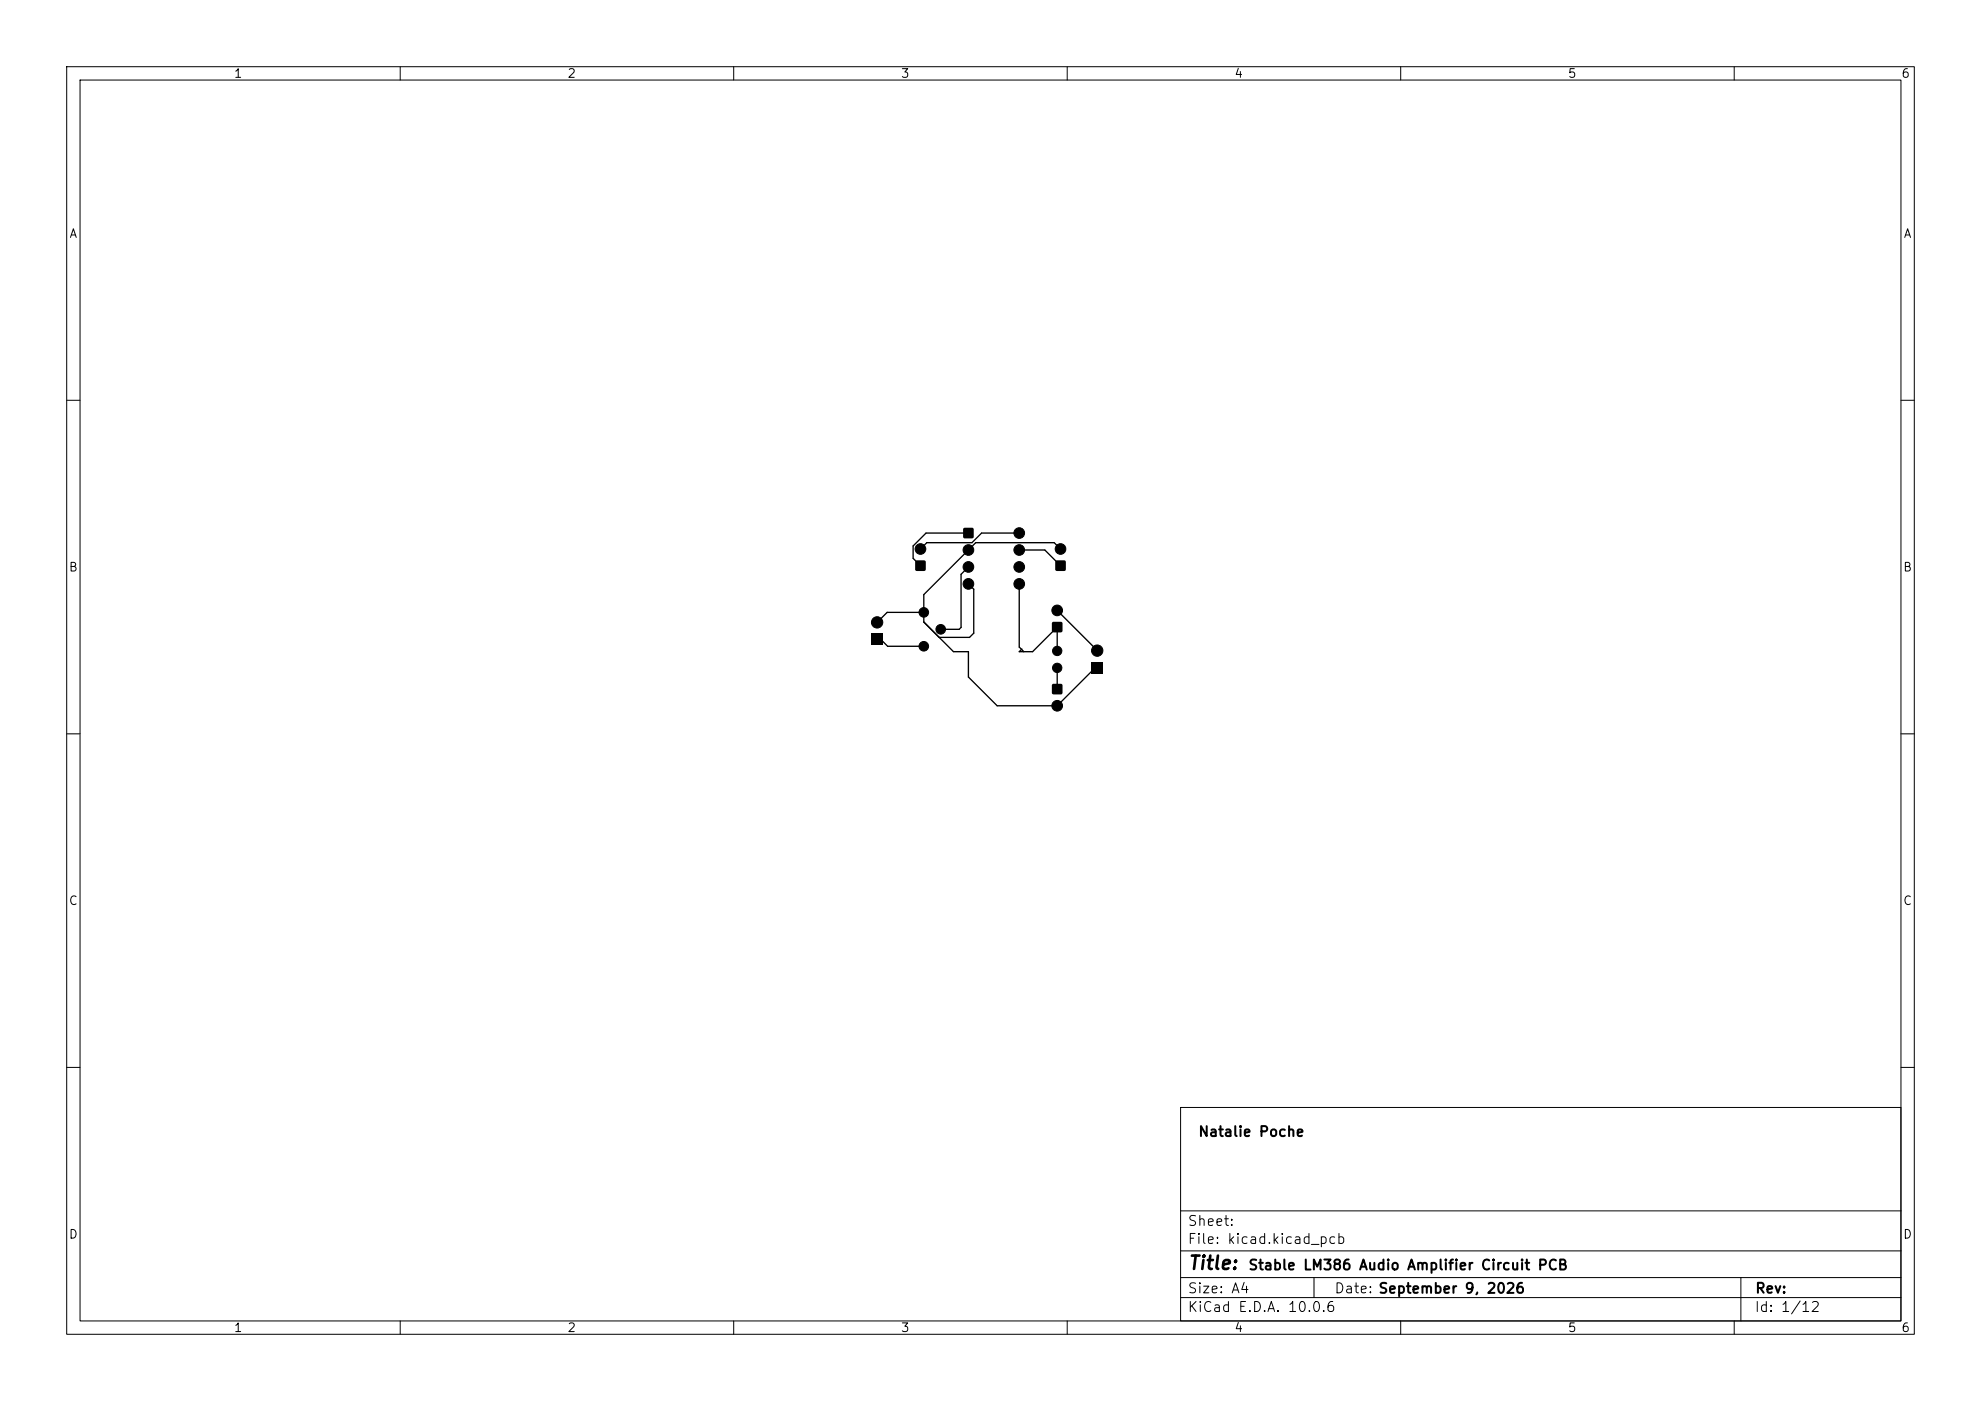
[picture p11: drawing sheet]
<svg xmlns="http://www.w3.org/2000/svg" width="297mm" height="210mm" viewBox="0 0 297 210" stroke-linecap="round" stroke-linejoin="round" font-family="sans-serif">
<g fill="none" stroke="#000" stroke-width=".15">
<path d="M10 10h277v190h-277zM12 12h273v186h-273zM60 10v2M110 10v2M160 10v2M210 10v2M260 10v2M10 60h2M285 60h2M10 110h2M285 110h2M10 160h2"/>
<path d="M177 166h108v32h-108zM285 160h2M60 198v2M110 198v2M160 198v2M177 194.5h108M177 191.5h108M177 187.5h108M177 181.5h108M197 191.5v3M210 198v2M260 198v2"/>
<path d="M261 191.5v6.5"/>
</g>
<path d="M144.5 79.2h1.4v1.4h-1.4zM130.6 95h1.8v1.7h-1.8zM137.3 84.1h1.4v1.4h-1.4zM157.8 93.3h1.4v1.4h-1.4zM158.3 84.1h1.4v1.4h-1.4zM163.6 99.2h1.7v1.7h-1.7zM157.8 102.6h1.4v1.4h-1.4z" fill="#000"/>
<g fill="#000" stroke="#000" stroke-width=".15">
<circle cx="152.8" cy="79.9" r=".8"/>
<circle cx="131.5" cy="93.3" r=".85"/>
<circle cx="138" cy="82.3" r=".8"/>
<circle cx="138.5" cy="91.8" r=".72"/>
<circle cx="138.5" cy="96.9" r=".72"/>
<circle cx="141" cy="94.3" r=".72"/>
<circle cx="145.2" cy="85" r=".8"/>
<circle cx="145.2" cy="82.4" r=".8"/>
<circle cx="145.2" cy="87.5" r=".8"/>
<circle cx="152.8" cy="87.5" r=".8"/>
<circle cx="152.8" cy="85" r=".8"/>
<circle cx="152.8" cy="82.4" r=".8"/>
<circle cx="158.5" cy="91.5" r=".8"/>
<circle cx="158.5" cy="97.6" r=".7"/>
<circle cx="159" cy="82.3" r=".8"/>
<circle cx="164.5" cy="97.5" r=".85"/>
<circle cx="158.5" cy="105.8" r=".8"/>
<circle cx="158.5" cy="100.1" r=".7"/>
</g>
<path d="M145.2 79.9h-6.4l-1.9 1.9v1.9l1.1 1.1M152.8 79.9h-5.6l-1.5 1.4h-6.8l-.9 1M131.5 95.8h.5l1.1 1.1h5.4M138.5 91.8h-5.5l-1.5 1.5M145.2 87.5l.8 .8v6.6l-.6 .6h-4.6M145.2 85l-1.1 1.1v7.9l-.3 .3h-2.8M152.8 87.5v9.5l.7 .7M152.8 82.4h3.8l2.4 2.4M153.2 97.3l-.4 .4h2l3.7-3.7v3.6M158.5 91.5l6 6M159 82.3l-1-1h-11.7l-7.8 7.8v4.1l4.4 4.5h2.3v3.8l4.3 4.3h9l5.7-5.7h.3M158.5 100.1v3.2" fill="none" stroke="#000" stroke-width=".2"/>
<text font-size="2" x="178" y="190.8">Title:</text>
<g font-size="1.5">
<text x="179.5" y="170.8">Natalie Poche</text>
<text x="178" y="184.1">Sheet:</text>
<text x="178" y="186.8">File: kicad.kicad_pcb</text>
<text x="187" y="190.8">Stable LM386 Audio Amplifier Circuit PCB</text>
<text x="178" y="197">KiCad E.D.A. 10.0.6</text>
<text x="178" y="194.2">Size: A4</text>
<text x="200" y="194.2">Date: September 9, 2026</text>
<text x="263" y="197">Id: 1/12</text>
<text x="263" y="194.2">Rev:</text>
</g>
<g font-size="1.3">
<text x="35" y="12">1</text>
<text x="85" y="12">2</text>
<text x="135" y="12">3</text>
<text x="185" y="12">4</text>
<text x="235" y="12">5</text>
<text x="285" y="12">6</text>
<text x="10.3" y="36">A</text>
<text x="285.3" y="36">A</text>
<text x="10.2" y="86">B</text>
<text x="285.2" y="86">B</text>
<text x="10.2" y="136">C</text>
<text x="285.2" y="136">C</text>
<text x="10.2" y="186">D</text>
<text x="285.2" y="186">D</text>
<text x="35" y="200">1</text>
<text x="85" y="200">2</text>
<text x="135" y="200">3</text>
<text x="185" y="200">4</text>
<text x="235" y="200">5</text>
<text x="285" y="200">6</text>
</g>
</svg>
